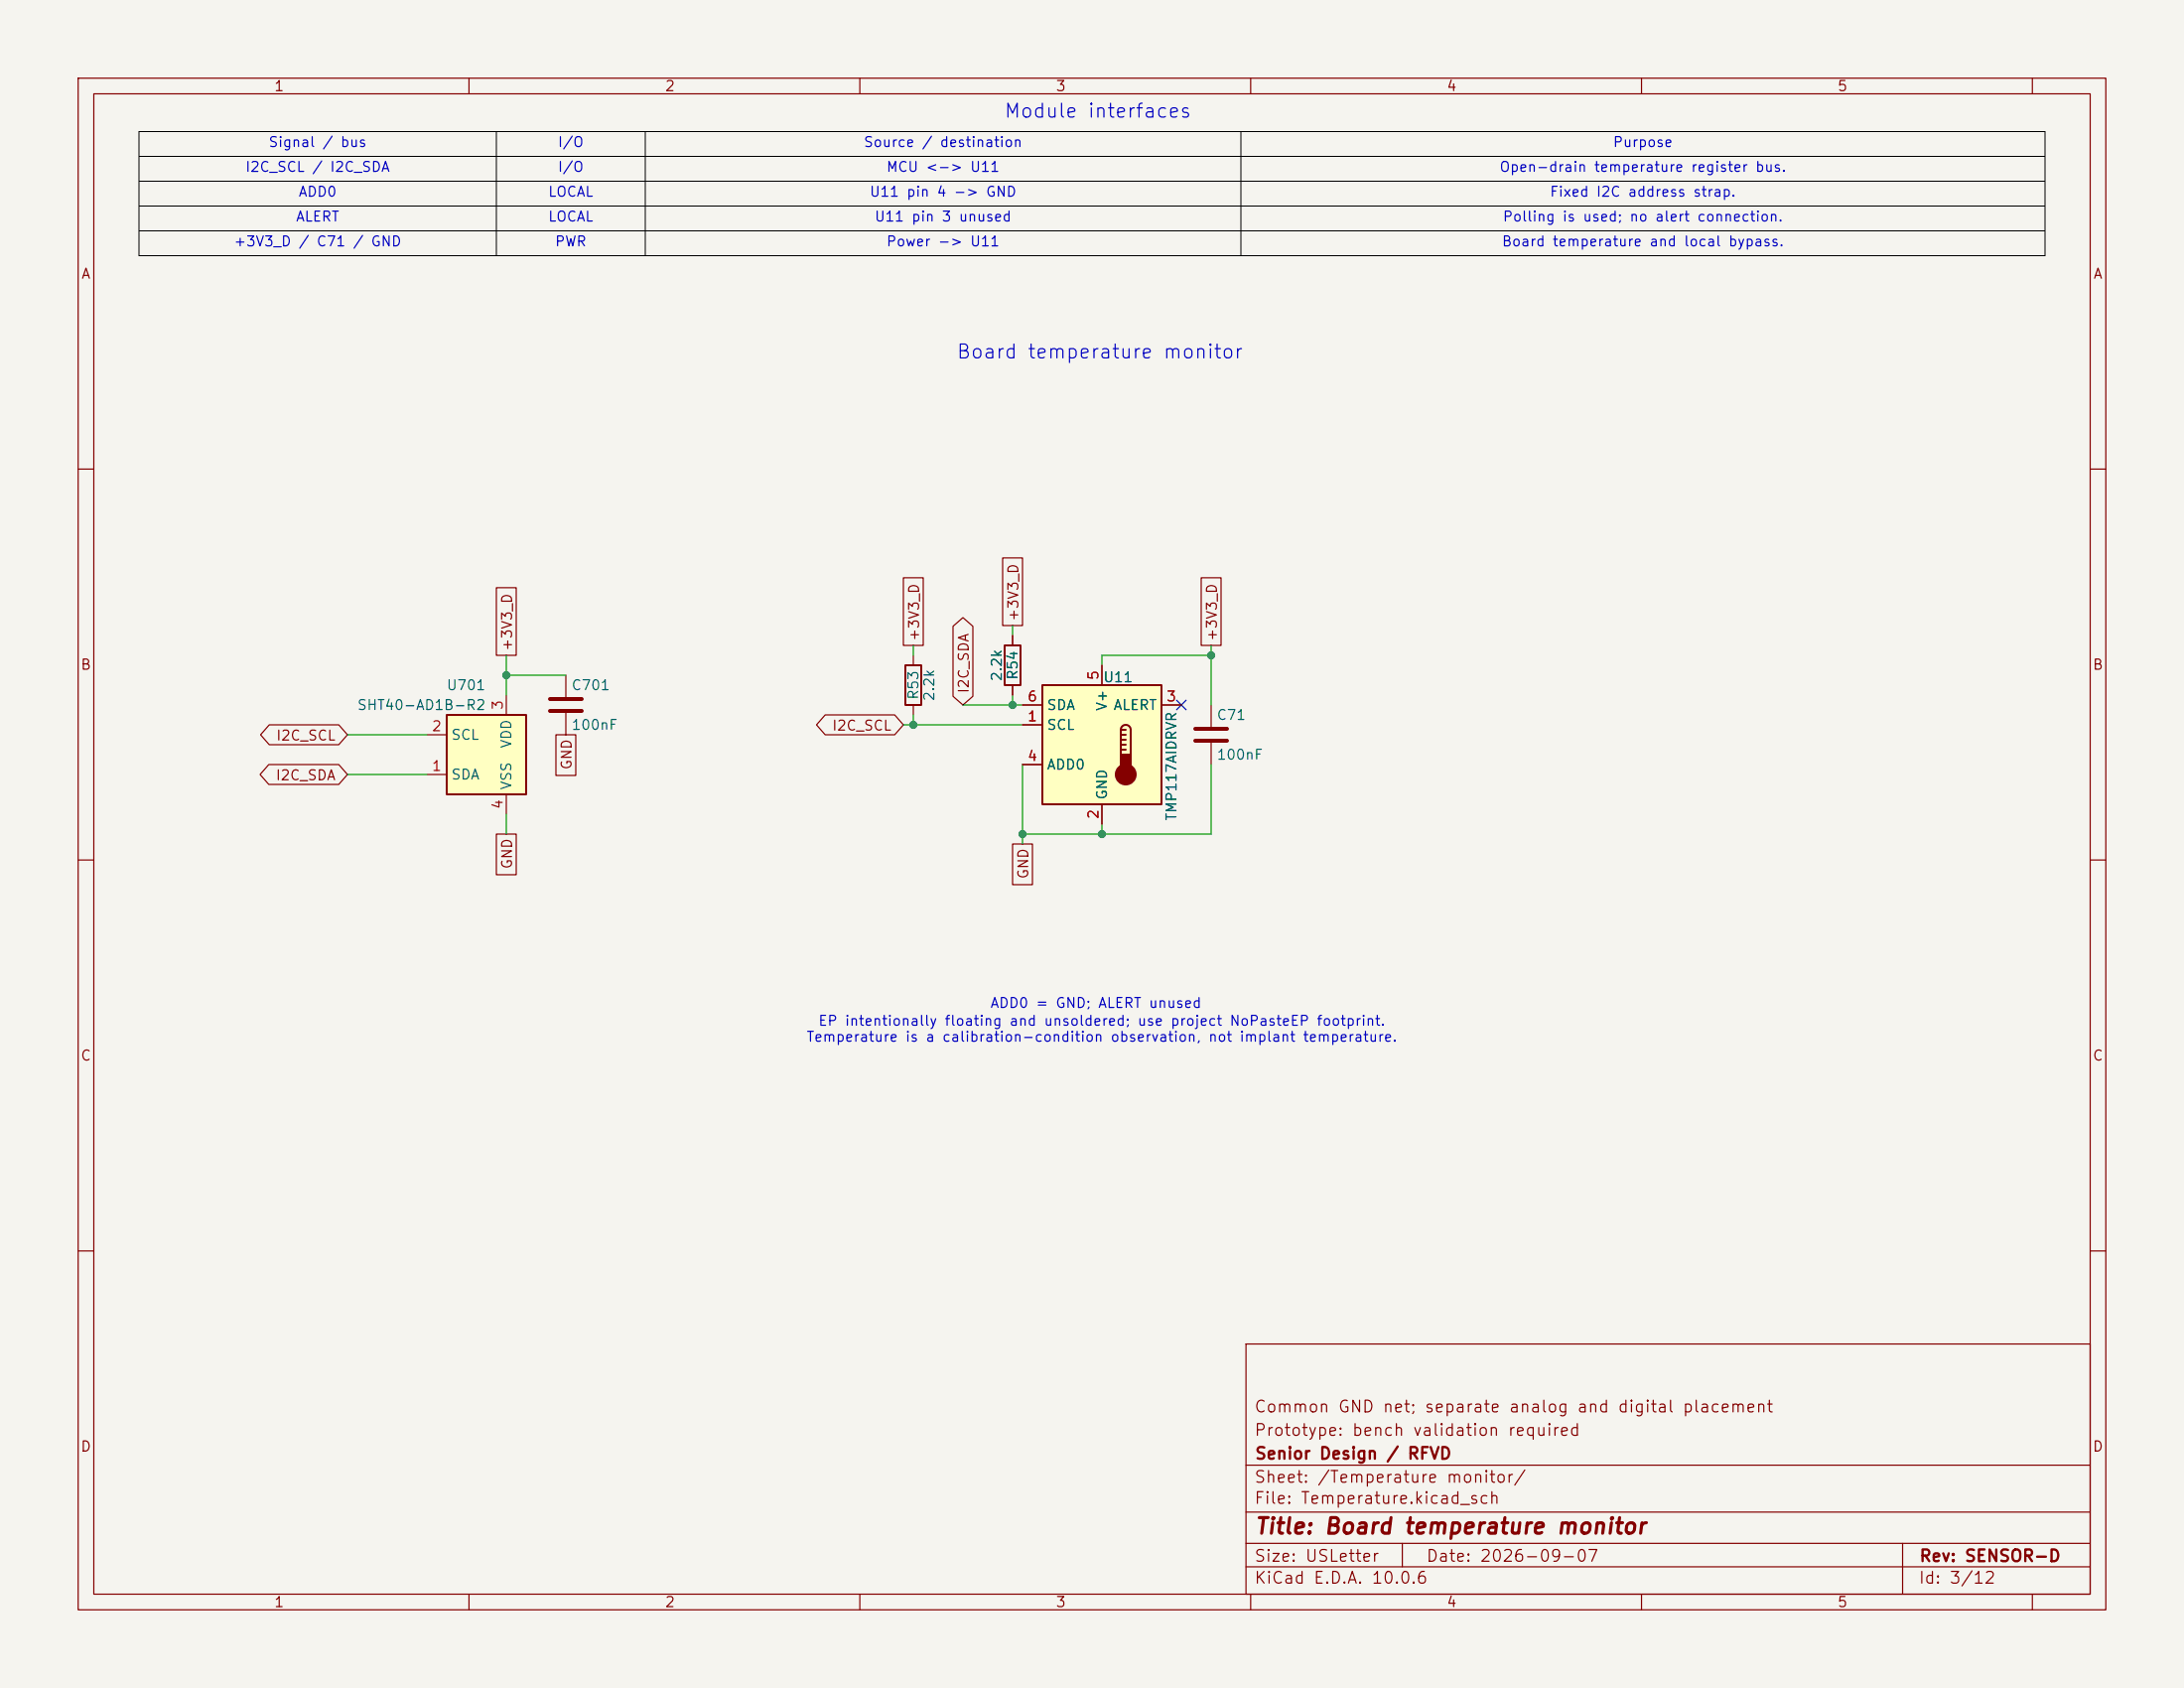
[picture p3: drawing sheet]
<svg xmlns="http://www.w3.org/2000/svg" width="279mm" height="216mm" viewBox="0 0 279 216" stroke-linecap="round" stroke-linejoin="round" font-family="sans-serif">
<path d="M0 0h279.4v215.9h-279.4z" fill="#f5f4ef" stroke="#f5f4ef" stroke-width=".13"/>
<g fill="none" stroke="#840000" stroke-width=".15">
<path d="M10 10h259.4v195.9h-259.4zM12 12h255.4v191.9h-255.4zM60 10v2M110 10v2M160 10v2M210 10v2M260 10v2M10 60h2M267.4 60h2M10 110h2M267.4 110h2M10 160h2"/>
<path d="M159.4 171.9h108v32h-108zM267.4 160h2M159.4 197.4h108M159.4 193.4h108M159.4 187.4h108M179.4 197.4v3M243.4 197.4v6.5M60 203.9v2M110 203.9v2M159.4 200.4h108M160 203.9v2M210 203.9v2"/>
<path d="M260 203.9v2"/>
</g>
<path d="M57.1 91.4h10.2v10.2h-10.2z" fill="#ffffc2"/>
<path d="M57.1 91.4h10.2v10.2h-10.2z" fill="none" stroke="#840000" stroke-width=".25"/>
<path d="M54.6 99.1h2.5M54.6 94h2.5M64.8 88.9v2.5M64.8 101.6v2.5" fill="none" stroke="#840000" stroke-width=".15"/>
<path d="M133.3 87.6h15.3v15.3h-15.3z" fill="#ffffc2"/>
<path d="M115.8 85.1h2.1v5.1h-2.1zM128.5 82.6h2.1v5h-2.1zM133.3 87.6h15.3v15.3h-15.3zM143.4 93.3a.64 .64 0 0 1 .6-.6 .64 .64 0 0 1 .7 .6v3.2M143.4 93.3v3.2M143.4 93.3h.6M143.4 94h.6M143.4 94.6h.6M143.4 95.3h.6M143.4 95.9h.6" fill="none" stroke="#840000" stroke-width=".25"/>
<g fill="#840000" stroke="#840000" stroke-width=".25">
<path d="M143.4 96.5h1.3v1.9h-1.3z"/>
<circle cx="144" cy="99.1" r="1.27"/>
</g>
<g fill="none" stroke="#840000" stroke-width=".15">
<path d="M63.5 75.2h2.5v8.6h-2.5zM115.6 73.9h2.5v8.7h-2.5zM128.3 71.4h2.5v8.6h-2.5zM153.7 73.9h2.5v8.7h-2.5zM34.4 97.8h8.9l1.1 1.3-1.1 1.2h-8.9l-1.1-1.2zM34.4 92.7h8.9l1.1 1.3-1.1 1.3h-8.9l-1.1-1.3zM71.1 94h2.6v5.2h-2.6zM72.4 86.4v2.8M72.4 91.2v2.8M105.6 91.4h8.9l1.1 1.3-1.1 1.3h-8.9l-1.1-1.3zM116.8 83.8v1.3M116.8 90.2v1.2"/>
<path d="M121.9 80.1l1.3-1.1 1.3 1.1v9l-1.3 1.1-1.3-1.1zM129.5 81.3v1.3M129.5 87.6v1.3M130.8 92.7h2.5M130.8 90.2h2.5M130.8 97.8h2.5M141 85.1v2.5M148.6 90.2h2.5M154.9 90.2v2.8M154.9 95v2.8M63.5 106.7h2.5v5.2h-2.5zM129.5 108h2.6v5.2h-2.6z"/>
<path d="M141 102.9v2.5"/>
</g>
<path d="M70.4 89.4h4M70.4 90.9h4M152.9 93.2h4.1M152.9 94.7h4.1" fill="none" stroke="#840000" stroke-width=".51"/>
<path d="M17.8 16.8h243.8v15.9h-243.8zM63.5 16.8v15.9M82.5 16.8v15.9M158.7 16.8v15.9M17.8 29.5h243.8M17.8 26.4h243.8M17.8 23.2h243.8M17.8 20h243.8" fill="none" stroke="#000" stroke-width=".13"/>
<g fill="none" stroke="#009600" stroke-width=".15">
<path d="M44.4 94h10.2M44.4 99.1h10.2M64.8 83.8v5.1M64.8 86.4h7.6M115.6 92.7h15.2M116.8 82.6v1.2M116.8 91.4v1.3M123.2 90.2h7.6M129.5 80v1.3M129.5 88.9v1.3M130.8 97.8v10.2M154.9 83.8h-13.9v1.3"/>
<path d="M154.9 82.6v7.6M154.9 97.8v8.9h-24.1M64.8 104.1v2.6M141 105.4v1.3"/>
</g>
<path d="M150.5 89.6l1.2 1.2M151.7 89.6l-1.2 1.2" fill="none" stroke="#000084" stroke-width=".15"/>
<g fill="#009600" stroke="#009600" stroke-width=".13">
<circle cx="129.5" cy="90.2" r=".46"/>
<circle cx="116.8" cy="92.7" r=".46"/>
<circle cx="130.8" cy="106.7" r=".46"/>
<circle cx="141" cy="106.7" r=".46"/>
<circle cx="64.8" cy="86.4" r=".46"/>
<circle cx="154.9" cy="83.8" r=".46"/>
</g>
<text font-size="2" fill="#840000" x="160.4" y="196.7">Title: Board temperature monitor</text>
<g font-size="1.8" fill="#0000c2">
<text x="128.3" y="15.5">Module interfaces</text>
<text x="122.2" y="46.3">Board temperature monitor</text>
</g>
<g font-size="1.5" fill="#840000">
<text x="160.4" y="184">Prototype: bench validation required</text>
<text x="160.4" y="181">Common GND net; separate analog and digital placement</text>
<text x="160.4" y="190">Sheet: /Temperature monitor/</text>
<text x="160.4" y="187">Senior Design / RFVD</text>
<text x="160.4" y="192.7">File: Temperature.kicad_sch</text>
<text x="160.4" y="202.9">KiCad E.D.A. 10.0.6</text>
<text x="160.4" y="200.1">Size: USLetter</text>
<text x="182.4" y="200.1">Date: 2026-09-07</text>
<text x="245.4" y="202.9">Id: 3/12</text>
<text x="245.4" y="200.1">Rev: SENSOR-D</text>
</g>
<g font-size="1.3" fill="#840000">
<text x="35" y="12">1</text>
<text x="85" y="12">2</text>
<text x="135" y="12">3</text>
<text x="185" y="12">4</text>
<text x="235" y="12">5</text>
<text x="10.3" y="36">A</text>
<text x="267.7" y="36">A</text>
<text x="65.8" y="83.4" transform="rotate(-90 65.8 83.4)">+3V3_D</text>
<text x="117.9" y="82.1" transform="rotate(-90 117.9 82.1)">+3V3_D</text>
<text x="130.6" y="79.6" transform="rotate(-90 130.6 79.6)">+3V3_D</text>
<text x="156" y="82.1" transform="rotate(-90 156 82.1)">+3V3_D</text>
<text x="10.2" y="86">B</text>
<text x="124.2" y="88.8" transform="rotate(-90 124.2 88.8)">I2C_SDA</text>
<text x="267.6" y="86">B</text>
<text x="35.2" y="95">I2C_SCL</text>
<text x="106.4" y="93.8">I2C_SCL</text>
<text x="35.2" y="100.1">I2C_SDA</text>
<text x="73.4" y="98.6" transform="rotate(-90 73.4 98.6)">GND</text>
<text x="65.8" y="111.3" transform="rotate(-90 65.8 111.3)">GND</text>
<text x="131.9" y="112.5" transform="rotate(-90 131.9 112.5)">GND</text>
<text x="10.2" y="136">C</text>
<text x="267.6" y="136">C</text>
<text x="10.2" y="186">D</text>
<text x="267.6" y="186">D</text>
<text x="35" y="205.9">1</text>
<text x="85" y="205.9">2</text>
<text x="135" y="205.9">3</text>
<text x="185" y="205.9">4</text>
<text x="235" y="205.9">5</text>
</g>
<g font-size="1.3" fill="#0000c2">
<text x="31.3" y="22.3">I2C_SCL / I2C_SDA</text>
<text x="34.3" y="19.1">Signal / bus</text>
<text x="71.3" y="22.3">I/O</text>
<text x="71.3" y="19.1">I/O</text>
<text x="110.4" y="19.1">Source / destination</text>
<text x="113.3" y="22.3">MCU &lt;-&gt; U11</text>
<text x="191.7" y="22.3">Open-drain temperature register bus.</text>
<text x="206.2" y="19.1">Purpose</text>
<text x="37.8" y="28.7">ALERT</text>
<text x="38.1" y="25.5">ADD0</text>
<text x="70" y="28.7">LOCAL</text>
<text x="70" y="25.5">LOCAL</text>
<text x="111.1" y="25.5">U11 pin 4 -&gt; GND</text>
<text x="111.8" y="28.7">U11 pin 3 unused</text>
<text x="192.2" y="28.7">Polling is used; no alert connection.</text>
<text x="198.2" y="25.5">Fixed I2C address strap.</text>
<text x="29.8" y="31.8">+3V3_D / C71 / GND</text>
<text x="70.9" y="31.8">PWR</text>
<text x="113.3" y="31.8">Power -&gt; U11</text>
<text x="192" y="31.8">Board temperature and local bypass.</text>
<text x="104.6" y="131.5">EP intentionally floating and unsoldered; use project NoPasteEP footprint.</text>
<text x="126.6" y="129.2">ADD0 = GND; ALERT unused</text>
<text x="103.1" y="133.6">Temperature is a calibration-condition observation, not implant temperature.</text>
</g>
<g font-size="1.3" fill="#006464">
<text x="57" y="88.6">U701</text>
<text x="73" y="88.6">C701</text>
<text x="117.8" y="89.6" transform="rotate(-90 117.8 89.6)">R53</text>
<text x="119.8" y="89.8" transform="rotate(-90 119.8 89.8)">2.2k</text>
<text x="128.5" y="87.2" transform="rotate(-90 128.5 87.2)">2.2k</text>
<text x="130.5" y="87.1" transform="rotate(-90 130.5 87.1)">R54</text>
<text x="141" y="87.6">U11</text>
<text x="45.6" y="91.1">SHT40-AD1B-R2</text>
<text x="57.6" y="94.9">SCL</text>
<text x="65.7" y="95.8" transform="rotate(-90 65.7 95.8)">VDD</text>
<text x="73" y="93.7">100nF</text>
<text x="133.8" y="93.7">SCL</text>
<text x="133.8" y="91.1">SDA</text>
<text x="141.9" y="91" transform="rotate(-90 141.9 91)">V+</text>
<text x="142.4" y="91.1">ALERT</text>
<text x="155.6" y="92.4">C71</text>
<text x="57.6" y="100">SDA</text>
<text x="65.7" y="101.1" transform="rotate(-90 65.7 101.1)">VSS</text>
<text x="133.8" y="98.8">ADD0</text>
<text x="155.6" y="97.5">100nF</text>
<text x="141.9" y="102.4" transform="rotate(-90 141.9 102.4)">GND</text>
<text x="150.8" y="105.1" transform="rotate(-90 150.8 105.1)">TMP117AIDRVR</text>
</g>
<g font-size="1.3" fill="#a90000">
<text x="140.8" y="87.1" transform="rotate(-90 140.8 87.1)">5</text>
<text x="55.1" y="93.8">2</text>
<text x="64.6" y="90.9" transform="rotate(-90 64.6 90.9)">3</text>
<text x="131.3" y="92.6">1</text>
<text x="131.3" y="90">6</text>
<text x="149.1" y="90">3</text>
<text x="55.1" y="98.9">1</text>
<text x="131.3" y="97.7">4</text>
<text x="64.6" y="103.6" transform="rotate(-90 64.6 103.6)">4</text>
<text x="140.8" y="104.9" transform="rotate(-90 140.8 104.9)">2</text>
</g>
</svg>
